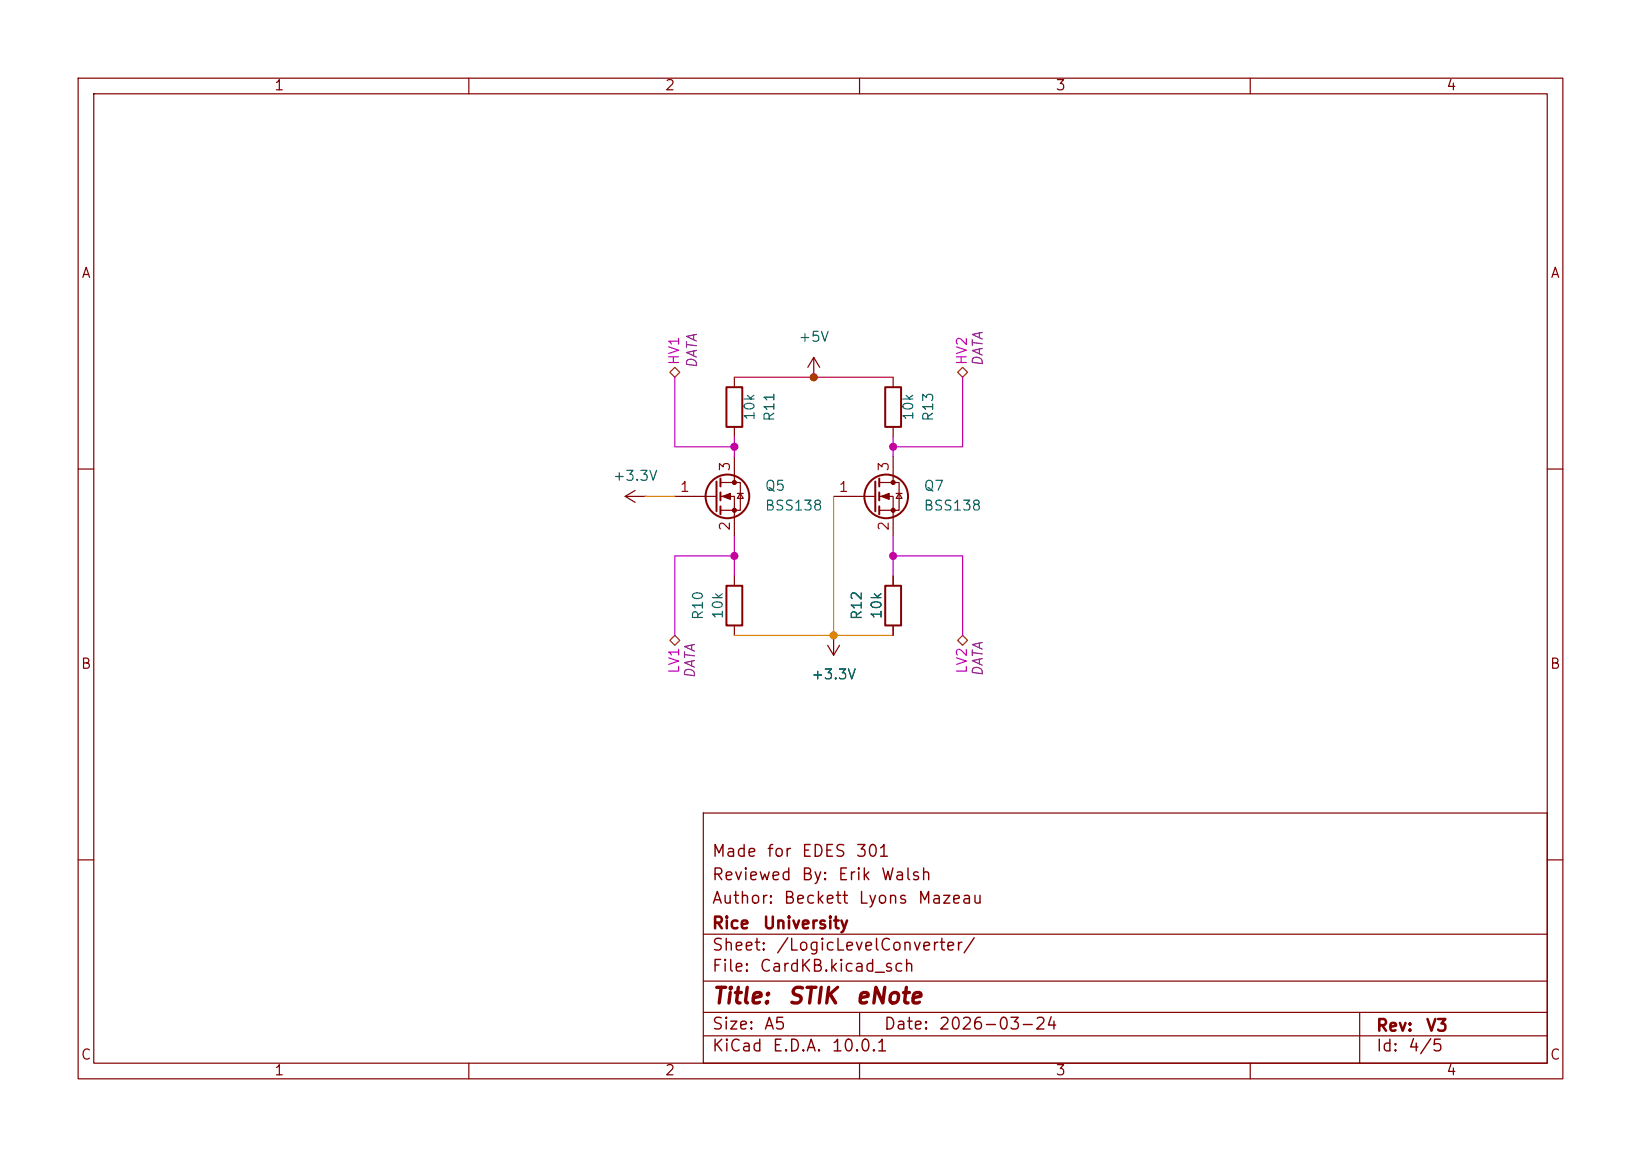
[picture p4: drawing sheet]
<svg xmlns="http://www.w3.org/2000/svg" width="210mm" height="148mm" viewBox="0 0 210 148" stroke-linecap="round" stroke-linejoin="round" font-family="sans-serif">
<g fill="none" stroke="#840000" stroke-width=".15">
<path d="M10 10h190v128h-190zM12 12h186v124h-186zM60 10v2M110 10v2M160 10v2M94 48.3v1.2M94 54.6v1.3M94 58.4v3.3M104.1 48.3h.1M104.1 45.7l-.7 1.3M104.1 45.7l.8 1.3M104.1 45.7v2.6"/>
<path d="M114.3 48.3v1.2M114.3 54.6v1.3M114.3 58.4v3.3M10 60h2M80 63.5h2.5M80 63.5l1.3 .8M81.3 62.7l-1.3 .8M82.5 63.5h.1M86.4 63.5h5.3M92.2 61.7h2.5v3.6h-2.5M92.2 63.5h1.8v5.1M94 73.7v1.2"/>
<path d="M94.4 63.1h.7M94.7 63.1l.4 .7h-.7zM106.7 63.5h5.3M112.5 61.7h2.6v3.6h-2.6M112.5 63.5h1.8v5.1M114.3 73.7v1.2M114.7 63.1h.7M115.1 63.1l.3 .7h-.7zM198 60h2M94 80v1.3M105.9 82.6l.8 1.2M106.7 81.3h.1"/>
<path d="M106.7 81.3v2.5M107.4 82.6l-.7 1.2M114.3 80v1.3M10 110h2M90 104h108v32h-108zM90 119.5h108M198 110h2M60 136v2M90 132.5h108M90 129.5h108M90 125.5h108M110 136v2"/>
<path d="M110 129.5v3M160 136v2M174 129.5v6.5"/>
</g>
<g fill="none" stroke="#840000" stroke-width=".25">
<path d="M93 49.5h2v5.1h-2zM113.3 49.5h2v5.1h-2zM91.7 61.6v3.8M92.2 61.2v1M92.2 63v1M92.2 64.8v1M93 74.9h2v5.1h-2zM112 61.6v3.8M112.5 61.2v1M112.5 63v1M112.5 64.8v1M113.3 74.9h2v5.1h-2z"/>
<circle cx="93.1" cy="63.5" r="2.79"/>
<circle cx="113.4" cy="63.5" r="2.79"/>
</g>
<g fill="#840000" stroke="#840000" stroke-width=".15">
<path d="M112.8 63.5l1-.4v.8z"/>
<path d="M92.5 63.5l1-.4v.8z"/>
<circle cx="114.3" cy="61.7" r=".25"/>
<circle cx="114.3" cy="65.3" r=".25"/>
<circle cx="94" cy="61.7" r=".25"/>
<circle cx="94" cy="65.3" r=".25"/>
</g>
<path d="M85.7 47.6l.7-.6 .6 .6-.6 .7zM122.6 47.6l.6-.6 .6 .6-.6 .7zM85.7 81.9l.7-.6 .6 .6-.6 .7zM122.6 81.9l.6-.6 .6 .6-.6 .7z" fill="none" stroke="#725600" stroke-width=".15"/>
<path d="M82.5 63.5h3.9M106.7 63.5v17.8M94 81.3h20.3" fill="none" stroke="#dd8500" stroke-width=".15"/>
<path d="M86.4 48.3v8.9h7.6M94 55.9v2.5M114.3 55.9v2.5M123.2 48.3v8.9h-8.9M94 68.6v5.1M94 71.1h-7.6v10.2M114.3 68.6v5.1M114.3 71.1h8.9v10.2" fill="none" stroke="#c200c2" stroke-width=".15"/>
<path d="M94 48.3h20.3" fill="none" stroke="#ff0008" stroke-width=".15"/>
<g fill="#c200c2" stroke="#c200c2" stroke-width=".13">
<circle cx="114.3" cy="57.2" r=".46"/>
<circle cx="94" cy="71.1" r=".46"/>
<circle cx="94" cy="57.2" r=".46"/>
<circle cx="114.3" cy="71.1" r=".46"/>
</g>
<circle cx="104.1" cy="48.3" r=".46" fill="#ff0008" stroke="#ff0008" stroke-width=".13"/>
<circle cx="106.7" cy="81.3" r=".46" fill="#dd8500" stroke="#dd8500" stroke-width=".13"/>
<g font-size="2" fill="#840000">
<text x="91" y="128.9">Title:</text>
<text x="100.7" y="128.9">STIK</text>
<text x="109.4" y="128.9">eNote</text>
</g>
<g font-size="1.5" fill="#840000">
<text x="91" y="113">Reviewed</text>
<text x="91" y="110">Made</text>
<text x="98" y="110">for</text>
<text x="102.5" y="113">By:</text>
<text x="102.5" y="110">EDES</text>
<text x="107.1" y="113">Erik</text>
<text x="109.4" y="110">301</text>
<text x="112.6" y="113">Walsh</text>
<text x="91" y="119.2">Rice</text>
<text x="91" y="116">Author:</text>
<text x="97.5" y="119.2">University</text>
<text x="100.2" y="116">Beckett</text>
<text x="109.7" y="116">Lyons</text>
<text x="117.3" y="116">Mazeau</text>
<text x="91" y="124.7">File:</text>
<text x="91" y="122">Sheet:</text>
<text x="97.1" y="124.7">CardKB.kicad_sch</text>
<text x="99.2" y="122">/LogicLevelConverter/</text>
<text x="91" y="134.9">KiCad</text>
<text x="91" y="132.1">Size:</text>
<text x="97.7" y="132.1">A5</text>
<text x="98.7" y="134.9">E.D.A.</text>
<text x="106.3" y="134.9">10.0.1</text>
<text x="113" y="132.1">Date:</text>
<text x="120" y="132.1">2026-03-24</text>
<text x="176" y="132.3">Rev:</text>
<text x="176" y="134.9">Id:</text>
<text x="180.1" y="134.9">4/5</text>
<text x="182.4" y="132.3">V3</text>
</g>
<g font-size="1.3" fill="#840000">
<text x="35" y="11.9">1</text>
<text x="85" y="11.9">2</text>
<text x="135" y="11.9">3</text>
<text x="185" y="11.9">4</text>
<text x="10.3" y="35.9">A</text>
<text x="198.4" y="35.9">A</text>
<text x="10.3" y="85.9">B</text>
<text x="198.3" y="85.9">B</text>
<text x="10.3" y="135.9">C</text>
<text x="35" y="137.9">1</text>
<text x="85" y="137.9">2</text>
<text x="135" y="137.9">3</text>
<text x="185" y="137.9">4</text>
<text x="198.3" y="135.9">C</text>
</g>
<g font-size="1.3" fill="#c200c2">
<text x="87.2" y="46.8" transform="rotate(-90 87.2 46.8)">HV1</text>
<text x="124.1" y="46.8" transform="rotate(-90 124.1 46.8)">HV2</text>
<text x="87.2" y="86.3" transform="rotate(-90 87.2 86.3)">LV1</text>
<text x="124.1" y="86.3" transform="rotate(-90 124.1 86.3)">LV2</text>
</g>
<g font-size="1.3" fill="#840084">
<text x="89.5" y="47.2" transform="rotate(-90 89.5 47.2)">DATA</text>
<text x="126.1" y="47" transform="rotate(-90 126.1 47)">DATA</text>
<text x="89.3" y="86.9" transform="rotate(-90 89.3 86.9)">DATA</text>
<text x="126.1" y="86.7" transform="rotate(-90 126.1 86.7)">DATA</text>
</g>
<g font-size="1.3" fill="#006464">
<text x="102.1" y="44">+5V</text>
<text x="96.9" y="53.9" transform="rotate(-90 96.9 53.9)">10k</text>
<text x="117.2" y="53.9" transform="rotate(-90 117.2 53.9)">10k</text>
<text x="99.4" y="54" transform="rotate(-90 99.4 54)">R11</text>
<text x="119.7" y="54" transform="rotate(-90 119.7 54)">R13</text>
<text x="78.3" y="61.8">+3.3V</text>
<text x="97.8" y="65.6">BSS138</text>
<text x="97.8" y="63.1">Q5</text>
<text x="118.1" y="65.6">BSS138</text>
<text x="118.1" y="63.1">Q7</text>
<text x="90.3" y="79.4" transform="rotate(-90 90.3 79.4)">R10</text>
<text x="92.8" y="79.3" transform="rotate(-90 92.8 79.3)">10k</text>
<text x="110.6" y="79.4" transform="rotate(-90 110.6 79.4)">R12</text>
<text x="113.1" y="79.3" transform="rotate(-90 113.1 79.3)">10k</text>
<text x="103.7" y="87.2">+3.3V</text>
</g>
<g font-size="1.3" fill="#a90000">
<text x="86.9" y="63.2">1</text>
<text x="93.7" y="60.4" transform="rotate(-90 93.7 60.4)">3</text>
<text x="107.2" y="63.2">1</text>
<text x="114" y="60.4" transform="rotate(-90 114 60.4)">3</text>
<text x="93.7" y="68" transform="rotate(-90 93.7 68)">2</text>
<text x="114" y="68" transform="rotate(-90 114 68)">2</text>
</g>
</svg>
